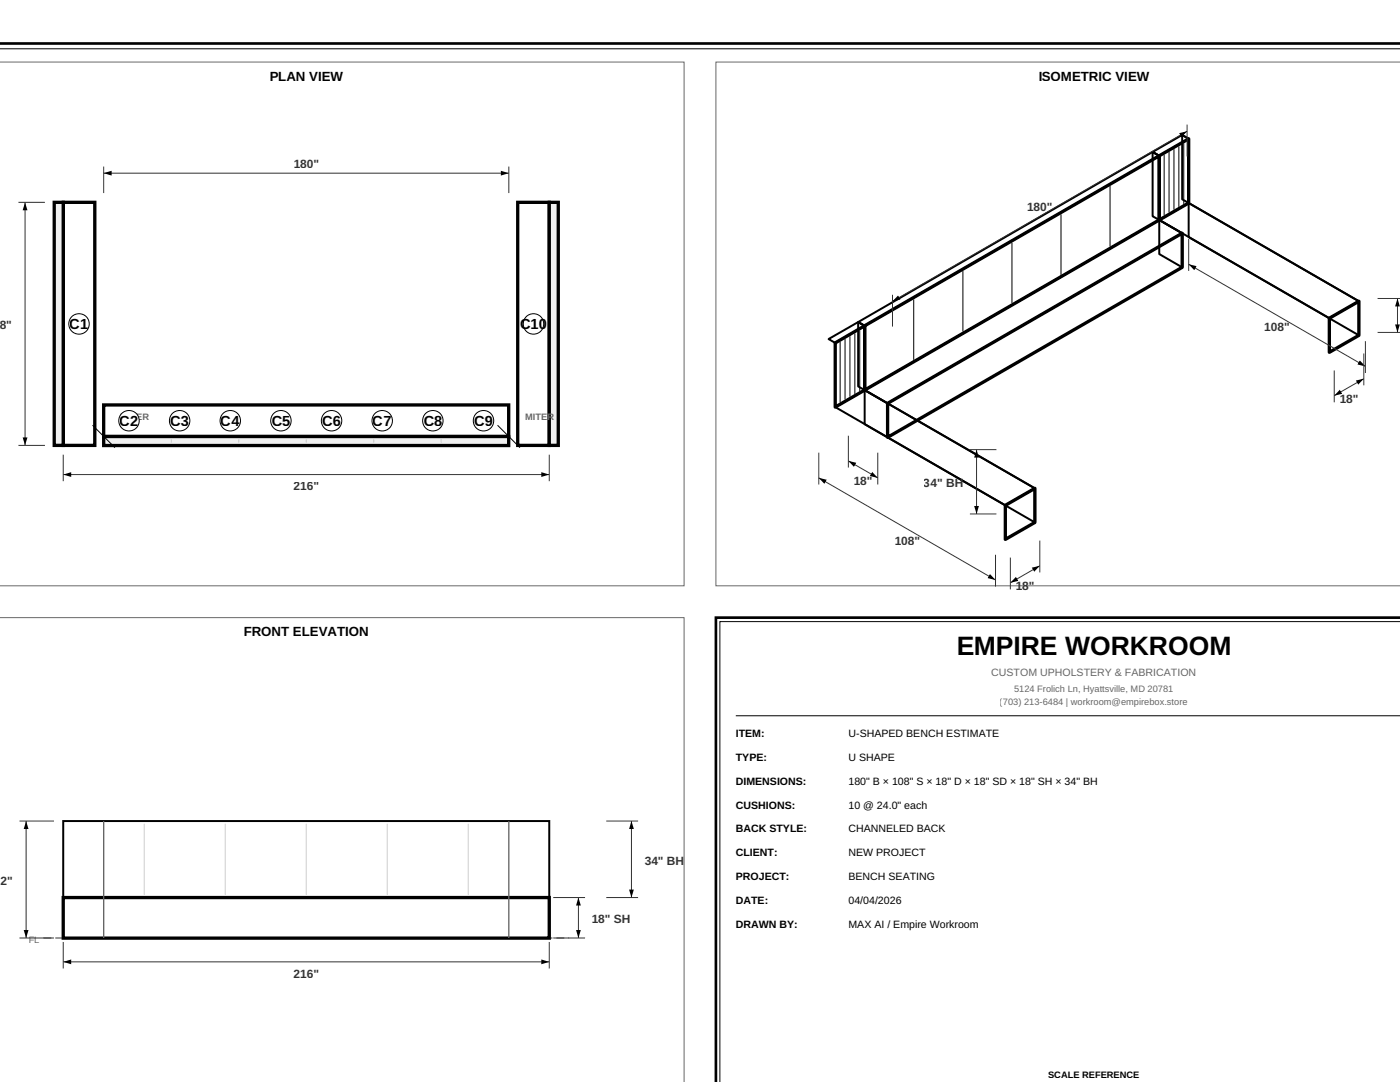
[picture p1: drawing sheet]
<svg xmlns="http://www.w3.org/2000/svg" width="279mm" height="216mm" viewBox="0 0 279 216" stroke-linecap="round" stroke-linejoin="round" font-family="sans-serif">
<path d="M-.1 8.7h279.5" fill="none" stroke="#000" stroke-width=".53"/>
<path d="M-.1 9.7h279.5" fill="none" stroke="#000" stroke-width=".2"/>
<path d="M-.1 12.4h136.6v104.5h-136.6" fill="none" stroke="#666" stroke-width=".2"/>
<path d="M12.6 40.4h6.3v48.5h-6.3z" fill="none" stroke="#000" stroke-width=".66" stroke-linecap="butt"/>
<path d="M10.8 40.4h1.8v48.5h-1.8z" fill="#f0f0f0" stroke="#000" stroke-width=".66" stroke-linecap="butt"/>
<path d="M20.7 80.8h80.8v6.3h-80.8z" fill="none" stroke="#000" stroke-width=".66" stroke-linecap="butt"/>
<path d="M20.7 87.1h80.8v1.8h-80.8z" fill="#f0f0f0" stroke="#000" stroke-width=".66" stroke-linecap="butt"/>
<path d="M34.2 87.6v.7zM47.7 87.6v.7zM61.1 87.6v.7zM74.6 87.6v.7zM88.1 87.6v.7z" fill="#000" stroke="#ccc" stroke-width=".2"/>
<path d="M103.3 40.4h6.3v48.5h-6.3z" fill="none" stroke="#000" stroke-width=".66" stroke-linecap="butt"/>
<path d="M109.6 40.4h1.8v48.5h-1.8z" fill="#f0f0f0" stroke="#000" stroke-width=".66" stroke-linecap="butt"/>
<path d="M18.5 84.9l4.4 4.4zM99.3 84.9l4.5 4.4z" fill="#000" stroke="#000" stroke-width=".2"/>
<g fill="#fff" stroke="#000" stroke-width=".2">
<circle cx="15.8" cy="64.6" r="2.04"/>
<circle cx="25.7" cy="84" r="2.04"/>
<circle cx="35.8" cy="84" r="2.04"/>
<circle cx="46" cy="84" r="2.04"/>
<circle cx="56.1" cy="84" r="2.04"/>
<circle cx="66.2" cy="84" r="2.04"/>
<circle cx="76.3" cy="84" r="2.04"/>
<circle cx="86.4" cy="84" r="2.04"/>
<circle cx="96.5" cy="84" r="2.04"/>
<circle cx="106.5" cy="64.6" r="2.04"/>
</g>
<g fill="#000" stroke="#333" stroke-width=".2">
<path d="M20.7 33.2v5.3zM20.7 34.6h80.8zM101.5 33.2v5.3zM236.9 24.9v6.3zM5 40.4v48.5zM3.7 40.4h5.3zM237.2 47.7v6.4zM274.9 59.6h4.5zM178.1 58.8v6.4zM178.1 60.1l58.8-33.9zM266.3 73.9v6.4zM266.3 79l5.9-3.4z"/>
<path d="M272.2 70.5v6.4zM272.5 68.1v6.3zM237.2 52.7l35.3 20.4zM274.9 66.3h4.5zM278.9 59.6v6.7zM3.7 88.9h5.3zM12.6 90.7v5.3zM12.6 94.7h97zM109.6 90.7v5.3zM163.4 90.3v6.4zM169.3 86.9v6.4zM175.2 90.3v6.4z"/>
<path d="M169.3 92l5.9 3.4zM193.6 89.7h5.3zM194.9 89.7v12.9zM198.7 110.7v6.4zM163.4 95.4l35.3 20.3zM193.6 102.6h5.3zM201.6 111.3v6.3zM201.6 116.3l5.9-3.4zM207.5 107.9v6.3zM3.9 163.8h6.9zM110.4 179.1h6.4zM121 179.1h6.3z"/>
<path d="M121 163.8h6.3zM126 163.8v15.3zM5.2 163.8v23.4zM3.9 187.2h6.9zM12.6 188v5.3zM12.6 191.9h97zM109.6 188v5.3zM110.4 187.2h6.4zM115.4 179.1v8.1z"/>
</g>
<g fill="#000">
<path d="M20.7 34.6l1.6-.5v.9zM100 34.1l1.5 .5-1.5 .4zM235.3 26.6l1.6-.4-1.1 1.2zM5 40.4l.5 1.6h-1zM179.3 58.9l.4 .9-1.6 .3zM237.2 52.7l1.6 .4-.4 .8zM267.4 77.7l.5 .9-1.6 .4zM270.6 75.9l1.6-.3-1.2 1.2zM271.4 71.9l1.1 1.2-1.6-.4zM278.9 59.6l.5 1.5h-1zM278.4 64.7h1l-.5 1.6zM4.5 87.3h1l-.5 1.6z"/>
<path d="M12.6 94.7l1.6-.5v1zM108 94.2l1.6 .5-1.6 .5zM163.4 95.4l1.6 .3-.5 .9zM169.3 92l1.6 .3-.5 .9zM174 94.2l1.2 1.2-1.6-.4zM194.9 89.7l.5 1.6h-1zM194.4 101h1l-.5 1.6zM197.5 114.5l1.2 1.2-1.6-.4zM202.8 115.1l.5 .8-1.7 .4zM205.9 113.3l1.6-.4-1.1 1.2zM5.2 163.8l.5 1.6h-1zM126 163.8l.5 1.6h-1z"/>
<path d="M125.5 177.5h1l-.5 1.6zM4.7 185.6h1l-.5 1.6zM12.6 191.9l1.6-.4v.9zM108 191.5l1.6 .4-1.6 .5zM115.4 179.1l.5 1.6h-.9zM115 185.6h.9l-.5 1.6z"/>
</g>
<path d="M142.9 12.4v104.5h136.5M142.9 12.4h.1M142.9 12.4h136.5M-.1 123.2h136.6v92.7" fill="none" stroke="#666" stroke-width=".2"/>
<path d="M231.4 31.1l5.8-3.4v12.8l-5.8 3.4zM166.7 68.4l5.9-3.4v12.8l-5.9 3.4zM172.6 65l58.8-33.9v12.8l-58.8 33.9zM265.3 63.5l5.9-3.4v6.8l-5.9 3.4zM177.1 80.5l58.8-34v6.8l-58.8 34zM200.6 100.8l5.9-3.4v6.8l-5.9 3.4zM12.6 179.1h97v8.1h-97z" fill="none" stroke="#000" stroke-width=".66" stroke-linecap="butt"/>
<g fill="none" stroke="#000" stroke-width=".4">
<path d="M230 30.3l1.4 .8v12.8l-1.4-.7zM230 30.3l5.9-3.4 1.3 .8-5.8 3.4zM235.9 26.9l1.3 .8v12.8l-1.3-.7zM231.4 43.9l4.5 2.6v6.8l-4.5-2.6zM231.4 43.9l5.8-3.4 34 19.6-5.9 3.4zM237.2 40.5l34 19.6v6.8l-34-19.6zM165.4 67.7l5.9-3.4 1.3 .7-5.9 3.4zM171.3 64.3l1.3 .7v12.8l-1.3-.7zM171.3 64.3l58.7-34 1.4 .8-58.8 33.9zM172.6 77.8l33.9 19.6v6.8l-33.9-19.6zM172.6 77.8l58.8-33.9 4.5 2.6-58.8 34zM166.7 81.2l5.9-3.4 33.9 19.6-5.9 3.4z"/>
<path d="M12.6 163.8h97v15.3h-97z"/>
</g>
<path d="M231.4 43.9l5.8-3.4zM172.6 77.8l58.8-33.9zM166.7 81.2l5.9-3.4z" fill="#000" stroke="#000" stroke-width=".26"/>
<g fill="#000" stroke="#000" stroke-width=".2">
<path d="M211.7 42.8v12zM221.5 37.1v12.1zM232.3 30.9v12.1zM233.3 30.3v12.1zM234.3 29.8v12zM235.3 29.2v12.1zM236.2 28.6v12.1zM168.6 67.7v12zM169.6 67.1v12.1zM170.6 66.5v12.1zM171.6 66v12zM182.4 59.7v12.1z"/>
<path d="M192.2 54.1v12zM202 48.4v12.1zM167.7 68.2v12.1zM146.8 142.8h132.6z"/>
</g>
<path d="M8.7 187.2h104.9z" fill="#000" stroke="#666" stroke-width=".26" stroke-dasharray="1.6 .8" stroke-linecap="butt"/>
<path d="M28.8 164.4v14.2zM45 164.4v14.2zM61.1 164.4v14.2zM77.3 164.4v14.2zM93.5 164.4v14.2z" fill="#000" stroke="#ccc" stroke-width=".2"/>
<path d="M12.6 179.1h97z" fill="#000" stroke="#000" stroke-width=".4"/>
<path d="M20.7 163.8v23.4zM101.5 163.8v23.4z" fill="#000" stroke="#666" stroke-width=".26"/>
<path d="M279.4 123.2h-136.5v92.7" fill="none" stroke="#000" stroke-width=".53"/>
<path d="M279.4 124h-135.7v91.9" fill="none" stroke="#000" stroke-width=".2"/>
<text font-size="5.3" x="190.8" y="130.7">EMPIRE WORKROOM</text>
<g font-size="2.9">
<text x="13.9" y="65.6">C1</text>
<text x="103.8" y="65.6">C10</text>
<text x="23.9" y="85">C2</text>
<text x="34" y="85">C3</text>
<text x="44.1" y="85">C4</text>
<text x="54.2" y="85">C5</text>
<text x="64.3" y="85">C6</text>
<text x="74.4" y="85">C7</text>
<text x="84.5" y="85">C8</text>
<text x="94.6" y="85">C9</text>
</g>
<g font-size="2.6">
<text x="53.8" y="16.1">PLAN VIEW</text>
<text x="207.2" y="16.1">ISOMETRIC VIEW</text>
<text x="48.6" y="126.9">FRONT ELEVATION</text>
</g>
<g font-size="2.4" fill="#333">
<text x="58.6" y="33.5">180&quot;</text>
<text x="205" y="42.1">180&quot;</text>
<text x="-.1" y="65.7">8&quot;</text>
<text x="252.3" y="66.1">108&quot;</text>
<text x="267.3" y="80.4">18&quot;</text>
<text x="58.6" y="97.9">216&quot;</text>
<text x="170.4" y="96.8">18&quot;</text>
<text x="184.4" y="97.2">34&quot; BH</text>
<text x="178.5" y="108.7">108&quot;</text>
<text x="202.7" y="117.8">18&quot;</text>
<text x="128.7" y="172.5">34&quot; BH</text>
<text x=".1" y="176.6">2&quot;</text>
<text x="118.1" y="184.2">18&quot; SH</text>
<text x="58.6" y="195.1">216&quot;</text>
</g>
<text font-size="2.1" fill="#666" x="197.8" y="134.9">CUSTOM UPHOLSTERY &amp; FABRICATION</text>
<g font-size="2.1">
<text x="146.8" y="147.1">ITEM:</text>
<text x="169.3" y="147.1">U-SHAPED BENCH ESTIMATE</text>
<text x="146.8" y="151.8">TYPE:</text>
<text x="169.3" y="151.8">U SHAPE</text>
<text x="146.8" y="156.6">DIMENSIONS:</text>
<text x="146.8" y="161.3">CUSHIONS:</text>
<text x="169.3" y="156.6">180&quot; B × 108&quot; S × 18&quot; D × 18&quot; SD × 18&quot; SH × 34&quot; BH</text>
<text x="169.3" y="161.3">10 @ 24.0&quot; each</text>
<text x="146.8" y="166.1">BACK STYLE:</text>
<text x="169.3" y="166.1">CHANNELED BACK</text>
<text x="146.8" y="170.9">CLIENT:</text>
<text x="169.3" y="170.9">NEW PROJECT</text>
<text x="146.8" y="175.6">PROJECT:</text>
<text x="169.3" y="175.6">BENCH SEATING</text>
<text x="146.8" y="180.4">DATE:</text>
<text x="146.8" y="185.2">DRAWN BY:</text>
<text x="169.3" y="180.4">04/04/2026</text>
<text x="169.3" y="185.2">MAX AI / Empire Workroom</text>
</g>
<g font-size="1.9" fill="#666">
<text x="24" y="83.8">MITER</text>
<text x="104.8" y="83.8">MITER</text>
<text x="199.5" y="140.7">(703) 213-6484 | workroom@empirebox.store</text>
<text x="202.4" y="138.1">5124 Frolich Ln, Hyattsville, MD 20781</text>
<text x="5.7" y="188.2">FL</text>
</g>
<text font-size="1.9" x="209.2" y="215.1">SCALE REFERENCE</text>
</svg>
